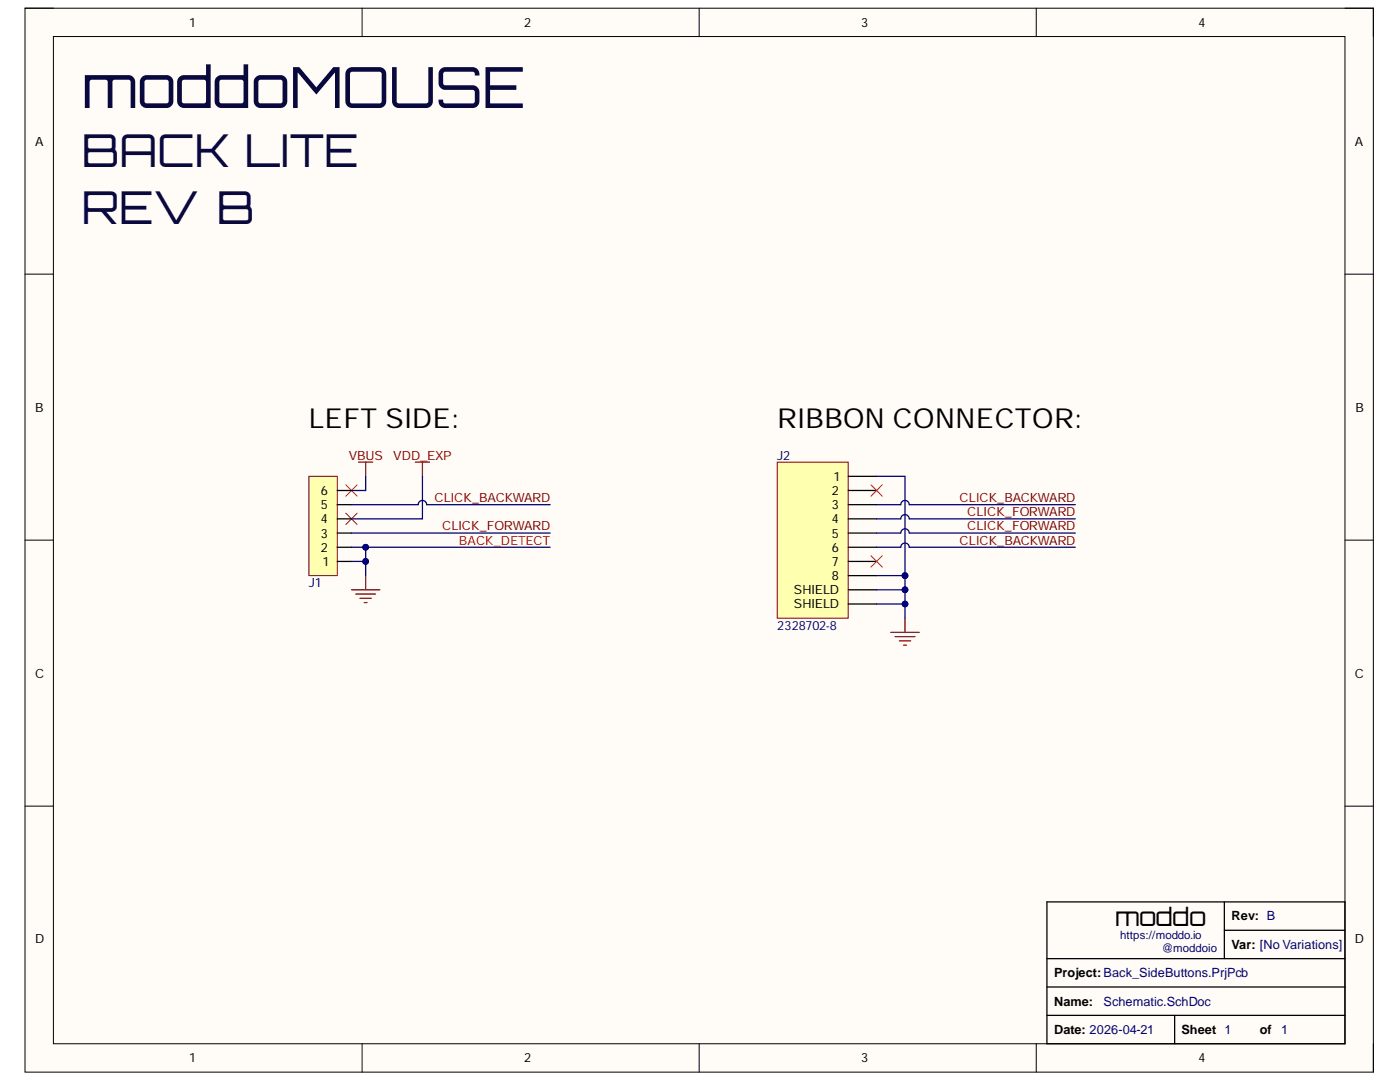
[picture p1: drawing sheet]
<svg xmlns="http://www.w3.org/2000/svg" width="279mm" height="216mm" viewBox="0 0 279 216" stroke-linecap="round" stroke-linejoin="round" font-family="sans-serif">
<path d="M5 1.6h269.1v212.3h-269.1z" fill-rule="evenodd" fill="#fffcf8"/>
<path d="M5 1.6h269.1v212.3h-269.1z" fill="none" stroke="#000" stroke-width=".2"/>
<path d="M10.7 7.3h257.7v201h-257.7z" fill-rule="evenodd" fill="#fffcf8"/>
<g fill="none" stroke="#000" stroke-width=".2">
<path d="M5 1.6h5.7M10.7 7.3h257.7v201h-257.7zM72.3 1.6v5.7M139.5 1.6v5.7M206.8 1.6v5.7M268.4 1.6h5.7v5.7M5 54.7h5.7M268.4 54.7h5.7M5 107.8h5.7M268.4 107.8h5.7M5 160.9h5.7M268.4 160.9h5.7"/>
<path d="M72.3 208.3v5.6M139.5 208.3v5.6M206.8 208.3v5.6M274.1 208.3v5.6"/>
</g>
<g fill="none" stroke="#800000" stroke-width=".25">
<path d="M71.6 92.2h2.8M73 92.2v2.8M82.9 92.2h2.8M84.3 92.2v2.8M70.1 117.7h5.7M71 118.5h4M71.8 119.4h2.3M73 114.9v2.8M72.7 120.2h.6M177.8 126.2h5.6M178.6 127h4M179.5 127.9h2.2"/>
<path d="M180.3 128.7h.6M180.6 123.4v2.8"/>
</g>
<path d="M208.9 180h59.5v28.3h-59.5zM244.3 180v11.3M208.9 196.9h59.5M208.9 191.3h59.5M244.3 185.6h24.1M208.9 202.6h59.5M234.4 202.6v5.7" fill="none" stroke="#000" stroke-width=".25"/>
<path d="M155.1 92.2h14.2v31.1h-14.2z" fill-rule="evenodd" fill="#ffffb0"/>
<path d="M155.1 92.2h14.2v31.1h-14.2z" fill="none" stroke="#800000" stroke-width=".2"/>
<path d="M169.3 95h5.6M169.3 97.9h5.6M169.3 100.7h5.6M169.3 103.5h5.6M169.3 106.4h5.6M169.3 109.2h5.6M169.3 112h5.6M169.3 114.9h5.6M169.3 117.7h5.6M169.3 120.5h5.6" fill="none" stroke="#000" stroke-width=".25"/>
<path d="M69 96.7l2.3 2.3M71.3 96.7l-2.3 2.3M173.8 96.7l2.3 2.3M176.1 96.7l-2.3 2.3M69 102.4l2.3 2.3M71.3 102.4l-2.3 2.3M173.8 110.9l2.3 2.3M176.1 110.9l-2.3 2.3" fill="none" stroke="#f00" stroke-width=".2"/>
<path d="M61.6 95h5.7v19.9h-5.7z" fill-rule="evenodd" fill="#ffffb0"/>
<path d="M61.6 95h5.7v19.9h-5.7z" fill="none" stroke="#800000" stroke-width=".2"/>
<path d="M67.3 97.9h2.8M67.3 112h2.8M67.3 109.2h2.8M67.3 106.4h2.8M67.3 103.5h2.8M67.3 100.7h2.8" fill="none" stroke="#000" stroke-width=".25"/>
<path d="M73 95v2.9h-2.9M84.3 95v8.5h-14.2M70.1 109.2h39.7M70.1 106.4h39.7" fill="none" stroke="#000080" stroke-width=".25"/>
<circle cx="73" cy="109.2" r=".57" fill="#000080"/>
<circle cx="73" cy="109.2" r=".57" fill="none" stroke="#000080" stroke-width=".2"/>
<path d="M70.1 112h2.9v2.9" fill="none" stroke="#000080" stroke-width=".25"/>
<circle cx="73" cy="112" r=".57" fill="#000080"/>
<circle cx="73" cy="112" r=".57" fill="none" stroke="#000080" stroke-width=".2"/>
<path d="M70.1 100.7h13.4a.85 .85 0 0 1 .8-.8 .85 .85 0 0 1 .9 .8h24.6M73 109.2v2.8" fill="none" stroke="#000080" stroke-width=".25"/>
<circle cx="73" cy="112" r=".57" fill="#000080"/>
<circle cx="73" cy="112" r=".57" fill="none" stroke="#000080" stroke-width=".2"/>
<circle cx="73" cy="109.2" r=".57" fill="#000080"/>
<circle cx="73" cy="109.2" r=".57" fill="none" stroke="#000080" stroke-width=".2"/>
<path d="M174.9 117.7h5.7v5.7" fill="none" stroke="#000080" stroke-width=".25"/>
<circle cx="180.6" cy="117.7" r=".57" fill="#000080"/>
<circle cx="180.6" cy="117.7" r=".57" fill="none" stroke="#000080" stroke-width=".2"/>
<circle cx="180.6" cy="120.5" r=".57" fill="#000080"/>
<circle cx="180.6" cy="120.5" r=".57" fill="none" stroke="#000080" stroke-width=".2"/>
<path d="M174.9 114.9h5.7v2.8" fill="none" stroke="#000080" stroke-width=".25"/>
<circle cx="180.6" cy="114.9" r=".57" fill="#000080"/>
<circle cx="180.6" cy="114.9" r=".57" fill="none" stroke="#000080" stroke-width=".2"/>
<circle cx="180.6" cy="117.7" r=".57" fill="#000080"/>
<circle cx="180.6" cy="117.7" r=".57" fill="none" stroke="#000080" stroke-width=".2"/>
<path d="M174.9 120.5h5.7" fill="none" stroke="#000080" stroke-width=".25"/>
<circle cx="180.6" cy="120.5" r=".57" fill="#000080"/>
<circle cx="180.6" cy="120.5" r=".57" fill="none" stroke="#000080" stroke-width=".2"/>
<path d="M174.9 95h5.7v19.9" fill="none" stroke="#000080" stroke-width=".25"/>
<circle cx="180.6" cy="114.9" r=".57" fill="#000080"/>
<circle cx="180.6" cy="114.9" r=".57" fill="none" stroke="#000080" stroke-width=".2"/>
<path d="M174.9 103.5h4.9a.85 .85 0 0 1 .8-.8 .85 .85 0 0 1 .9 .8h33.1M174.9 106.4h4.9a.85 .85 0 0 1 .8-.9 .85 .85 0 0 1 .9 .9h33.1M174.9 109.2h4.9a.85 .85 0 0 1 .8-.8 .85 .85 0 0 1 .9 .8h33.1M174.9 100.7h4.9a.85 .85 0 0 1 .8-.8 .85 .85 0 0 1 .9 .8h33.1" fill="none" stroke="#000080" stroke-width=".25"/>
<text font-size="11.3" fill="#09093e" x="16.3" y="21.6">moddoMOUSE</text>
<g font-size="9" fill="#09093e">
<text x="16.3" y="33.4">BACK LITE</text>
<text x="16.3" y="44.7">REV B</text>
</g>
<g font-size="5.5">
<text x="61.7" y="85.4">LEFT SIDE:</text>
<text x="155.1" y="85.4">RIBBON CONNECTOR:</text>
</g>
<text font-size="5" x="222.5" y="184.7">moddo</text>
<g font-size="2.5">
<text x="37.7" y="5.3">1</text>
<text x="104.6" y="5.3">2</text>
<text x="171.9" y="5.3">3</text>
<text x="239.2" y="5.3">4</text>
<text x="7" y="29.1">A</text>
<text x="270.4" y="29.1">A</text>
<text x="7" y="82.2">B</text>
<text x="270.5" y="82.2">B</text>
<text x="166.4" y="95.9">1</text>
<text x="64" y="101.6">5</text>
<text x="64" y="98.7">6</text>
<text x="166" y="98.7">2</text>
<text x="166" y="101.6">3</text>
<text x="64" y="107.3">3</text>
<text x="64" y="104.4">4</text>
<text x="166" y="104.4">4</text>
<text x="166" y="107.3">5</text>
<text x="64" y="110.1">2</text>
<text x="64.4" y="112.9">1</text>
<text x="166" y="110.1">6</text>
<text x="166" y="112.9">7</text>
<text x="158.4" y="118.6">SHIELD</text>
<text x="166" y="115.7">8</text>
<text x="158.4" y="121.4">SHIELD</text>
<text x="7" y="135.2">C</text>
<text x="270.4" y="135.2">C</text>
<text x="245.8" y="183.7">Rev: B</text>
<text x="7" y="188.2">D</text>
<text x="245.8" y="189.3">Var: [No Variations]</text>
<text x="270.4" y="188.2">D</text>
<text x="210.4" y="195">Project:Back_SideButtons.PrjPcb</text>
<text x="210.4" y="200.7">Name:</text>
<text x="210.4" y="206.3">Date: 2026-04-21</text>
<text x="235.8" y="206.3">Sheet 1</text>
<text x="251.5" y="206.3">of</text>
<text x="37.7" y="212">1</text>
<text x="104.6" y="212">2</text>
<text x="171.9" y="212">3</text>
<text x="239.2" y="212">4</text>
</g>
<g font-size="2.5" fill="#800000">
<text x="69.6" y="91.7">VBUS</text>
<text x="78.5" y="91.7">VDD_EXP</text>
<text x="86.7" y="100.2">CLICK_BACKWARD</text>
<text x="191.5" y="100.2">CLICK_BACKWARD</text>
<text x="88.2" y="105.8">CLICK_FORWARD</text>
<text x="193" y="103">CLICK_FORWARD</text>
<text x="193" y="105.8">CLICK_FORWARD</text>
<text x="191.5" y="108.7">CLICK_BACKWARD</text>
</g>
<g font-size="2.5" fill="#000080">
<text x="155.1" y="91.7">J2</text>
<text x="61.7" y="117.2">J1</text>
<text x="155.1" y="125.7">2328702-8</text>
<text x="220.2" y="200.7">Schematic.SchDoc</text>
<text x="255.7" y="206.3">1</text>
</g>
<text font-size="2.5" fill="#f00" x="91.6" y="108.7">BACK_DETECT</text>
<g font-size="2.3" fill="#000080">
<text x="223.5" y="187.4">https://moddo.io</text>
<text x="231.8" y="189.9">@moddoio</text>
</g>
</svg>
